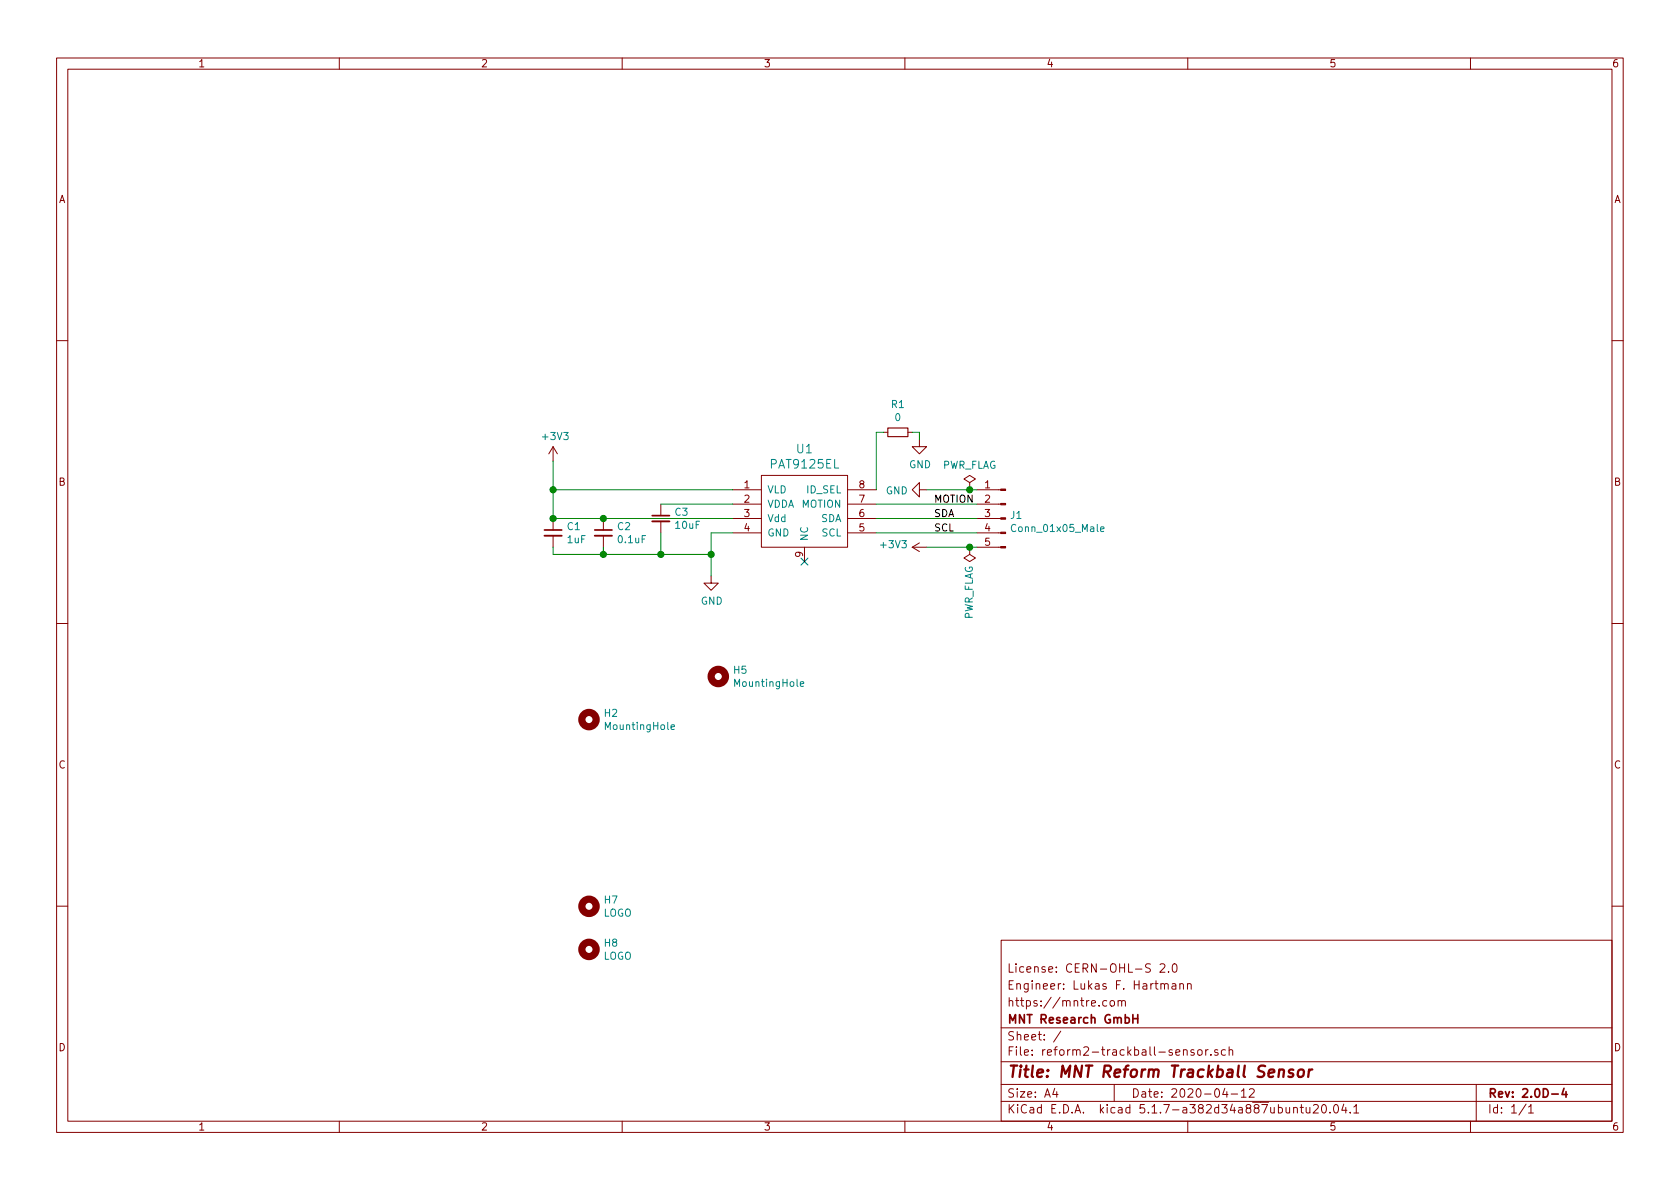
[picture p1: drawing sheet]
EESchema Schematic File Version 4
EELAYER 30 0
EELAYER END
$Descr A4 11693 8268
encoding utf-8
Sheet 1 1
Title "MNT Reform Trackball Sensor"
Date "2020-04-12"
Rev "2.0D-4"
Comp "MNT Research GmbH"
Comment1 "https://mntre.com"
Comment2 "Engineer: Lukas F. Hartmann"
Comment3 "License: CERN-OHL-S 2.0"
Comment4 ""
$EndDescr
$Comp
L pat9125el:PAT9125EL-ok1hra U1
U 1 1
P 5600 3550
F 0 "U1" H 5600 3987 60  0000 C CNN
F 1 "PAT9125EL" H 5600 3881 60  0000 C CNN
F 2 "pat9125el:PAT9125EL" H 5650 3550 60  0001 C CNN
F 3 "" H 5650 3550 60  0001 C CNN
F 4 "PixArt Imaging" H 5600 3550 50  0001 C CNN "MFR"
F 5 "PAT9125EL" H 5600 3550 50  0001 C CNN "MFR_NO"
	1    5600 3550
	1    0    0    -1  
$EndComp
NoConn ~ 5600 3900
$Comp
L power:GND #PWR0101
U 1 1
P 4950 4000
F 0 "#PWR0101" H 4950 3750 50  0001 C CNN
F 1 "GND" H 4955 3827 50  0000 C CNN
F 2 "" H 4950 4000 50  0001 C CNN
F 3 "" H 4950 4000 50  0001 C CNN
	1    4950 4000
	1    0    0    -1  
$EndComp
Wire Wire Line
	4950 4000 4950 3850
Wire Wire Line
	4950 3700 5100 3700
$Comp
L power:+3V3 #PWR0102
U 1 1
P 3850 3200
F 0 "#PWR0102" H 3850 3050 50  0001 C CNN
F 1 "+3V3" H 3865 3373 50  0000 C CNN
F 2 "" H 3850 3200 50  0001 C CNN
F 3 "" H 3850 3200 50  0001 C CNN
	1    3850 3200
	1    0    0    -1  
$EndComp
Wire Wire Line
	5100 3400 3850 3400
Wire Wire Line
	5100 3600 4200 3600
$Comp
L Device:C_Small C1
U 1 1
P 3850 3700
F 0 "C1" H 3942 3746 50  0000 L CNN
F 1 "1uF" H 3942 3655 50  0000 L CNN
F 2 "Capacitor_SMD:C_0603_1608Metric" H 3850 3700 50  0001 C CNN
F 3 "~" H 3850 3700 50  0001 C CNN
F 4 "TDK" H 3850 3700 50  0001 C CNN "MFR"
F 5 "C1608X8L1C105K080AC" H 3850 3700 50  0001 C CNN "MFR_NO"
	1    3850 3700
	1    0    0    -1  
$EndComp
Connection ~ 3850 3600
$Comp
L Device:C_Small C2
U 1 1
P 4200 3700
F 0 "C2" H 4292 3746 50  0000 L CNN
F 1 "0.1uF" H 4292 3655 50  0000 L CNN
F 2 "Capacitor_SMD:C_0603_1608Metric" H 4200 3700 50  0001 C CNN
F 3 "~" H 4200 3700 50  0001 C CNN
F 4 "Yageo" H 4200 3700 50  0001 C CNN "MFR"
F 5 "CC0603JPX7R9BB104" H 4200 3700 50  0001 C CNN "MFR_NO"
	1    4200 3700
	1    0    0    -1  
$EndComp
Connection ~ 4200 3600
Wire Wire Line
	4200 3600 3850 3600
Wire Wire Line
	3850 3800 3850 3850
Wire Wire Line
	3850 3850 4200 3850
Connection ~ 4950 3850
Wire Wire Line
	4950 3850 4950 3700
Wire Wire Line
	4200 3850 4200 3800
Connection ~ 4200 3850
Wire Wire Line
	4200 3850 4600 3850
$Comp
L Device:C_Small C3
U 1 1
P 4600 3600
F 0 "C3" H 4692 3646 50  0000 L CNN
F 1 "10uF" H 4692 3555 50  0000 L CNN
F 2 "Capacitor_SMD:C_0603_1608Metric" H 4600 3600 50  0001 C CNN
F 3 "~" H 4600 3600 50  0001 C CNN
F 4 "Taiyo Yuden" H 4600 3600 50  0001 C CNN "MFR"
F 5 "LMK107BBJ106KALT" H 4600 3600 50  0001 C CNN "MFR_NO"
	1    4600 3600
	1    0    0    -1  
$EndComp
Wire Wire Line
	5100 3500 4600 3500
Wire Wire Line
	4600 3700 4600 3850
Connection ~ 4600 3850
Wire Wire Line
	4600 3850 4950 3850
$Comp
L Device:R_Small R1
U 1 1
P 6250 3000
F 0 "R1" V 6054 3000 50  0000 C CNN
F 1 "0" V 6145 3000 50  0000 C CNN
F 2 "Resistor_SMD:R_0603_1608Metric" H 6250 3000 50  0001 C CNN
F 3 "~" H 6250 3000 50  0001 C CNN
F 4 "NOSTUFF" H 6250 3000 50  0001 C CNN "MFR"
F 5 "NOSTUFF" H 6250 3000 50  0001 C CNN "MFR_NO"
	1    6250 3000
	0    1    1    0   
$EndComp
Text Label 6500 3600 0    50   ~ 0
SDA
Text Label 6500 3700 0    50   ~ 0
SCL
$Comp
L power:GND #PWR0103
U 1 1
P 6400 3050
F 0 "#PWR0103" H 6400 2800 50  0001 C CNN
F 1 "GND" H 6405 2877 50  0000 C CNN
F 2 "" H 6400 3050 50  0001 C CNN
F 3 "" H 6400 3050 50  0001 C CNN
	1    6400 3050
	1    0    0    -1  
$EndComp
$Comp
L power:GND #PWR0105
U 1 1
P 6450 3400
F 0 "#PWR0105" H 6450 3150 50  0001 C CNN
F 1 "GND" V 6455 3272 50  0000 R CNN
F 2 "" H 6450 3400 50  0001 C CNN
F 3 "" H 6450 3400 50  0001 C CNN
	1    6450 3400
	0    1    1    0   
$EndComp
$Comp
L Mechanical:MountingHole H2
U 1 1
P 4100 5000
F 0 "H2" H 4200 5046 50  0000 L CNN
F 1 "MountingHole" H 4200 4955 50  0000 L CNN
F 2 "MountingHole:MountingHole_2.2mm_M2" H 4100 5000 50  0001 C CNN
F 3 "~" H 4100 5000 50  0001 C CNN
F 4 "NOSTUFF" H 4100 5000 50  0001 C CNN "MFR"
F 5 "NOSTUFF" H 4100 5000 50  0001 C CNN "MFR_NO"
	1    4100 5000
	1    0    0    -1  
$EndComp
$Comp
L Connector:Conn_01x05_Male J1
U 1 1
P 7000 3600
F 0 "J1" H 6972 3624 50  0000 R CNN
F 1 "Conn_01x05_Male" H 6972 3533 50  0000 R CNN
F 2 "Connector_PinHeader_2.54mm:PinHeader_1x05_P2.54mm_Horizontal" H 7000 3600 50  0001 C CNN
F 3 "~" H 7000 3600 50  0001 C CNN
F 4 "Hirose" H 7000 3600 50  0001 C CNN "MFR"
F 5 "FH12-6S-0.5SH(55)" H 7000 3600 50  0001 C CNN "MFR_NO"
	1    7000 3600
	-1   0    0    -1  
$EndComp
$Comp
L power:+3V3 #PWR0104
U 1 1
P 6450 3800
F 0 "#PWR0104" H 6450 3650 50  0001 C CNN
F 1 "+3V3" V 6465 3928 50  0000 L CNN
F 2 "" H 6450 3800 50  0001 C CNN
F 3 "" H 6450 3800 50  0001 C CNN
	1    6450 3800
	0    -1   -1   0   
$EndComp
Text Label 6500 3500 0    50   ~ 0
MOTION
Wire Wire Line
	6400 3050 6400 3000
Wire Wire Line
	6400 3000 6350 3000
Wire Wire Line
	6100 3400 6100 3000
Wire Wire Line
	6100 3000 6150 3000
Wire Wire Line
	6100 3700 6800 3700
Wire Wire Line
	6100 3600 6800 3600
Wire Wire Line
	6100 3500 6800 3500
Wire Wire Line
	6450 3400 6750 3400
Wire Wire Line
	6450 3800 6750 3800
$Comp
L power:PWR_FLAG #FLG0101
U 1 1
P 6750 3800
F 0 "#FLG0101" H 6750 3875 50  0001 C CNN
F 1 "PWR_FLAG" V 6750 3927 50  0000 L CNN
F 2 "" H 6750 3800 50  0001 C CNN
F 3 "~" H 6750 3800 50  0001 C CNN
	1    6750 3800
	-1   0    0    1   
$EndComp
Connection ~ 6750 3800
Wire Wire Line
	6750 3800 6800 3800
Wire Wire Line
	3850 3200 3850 3400
Connection ~ 3850 3400
Wire Wire Line
	3850 3400 3850 3600
$Comp
L power:PWR_FLAG #FLG0102
U 1 1
P 6750 3400
F 0 "#FLG0102" H 6750 3475 50  0001 C CNN
F 1 "PWR_FLAG" H 6750 3573 50  0000 C CNN
F 2 "" H 6750 3400 50  0001 C CNN
F 3 "~" H 6750 3400 50  0001 C CNN
	1    6750 3400
	1    0    0    -1  
$EndComp
Connection ~ 6750 3400
Wire Wire Line
	6750 3400 6800 3400
$Comp
L Mechanical:MountingHole H5
U 1 1
P 5000 4700
F 0 "H5" H 5100 4746 50  0000 L CNN
F 1 "MountingHole" H 5100 4655 50  0000 L CNN
F 2 "MountingHole:MountingHole_2.2mm_M2" H 5000 4700 50  0001 C CNN
F 3 "~" H 5000 4700 50  0001 C CNN
F 4 "NOSTUFF" H 5000 4700 50  0001 C CNN "MFR"
F 5 "NOSTUFF" H 5000 4700 50  0001 C CNN "MFR_NO"
	1    5000 4700
	1    0    0    -1  
$EndComp
$Comp
L Mechanical:MountingHole H7
U 1 1
P 4100 6300
F 0 "H7" H 4200 6346 50  0000 L CNN
F 1 "LOGO" H 4200 6255 50  0000 L CNN
F 2 "footprints:mnt-minilogo" H 4100 6300 50  0001 C CNN
F 3 "~" H 4100 6300 50  0001 C CNN
F 4 "NOSTUFF" H 4100 6300 50  0001 C CNN "MFR"
F 5 "NOSTUFF" H 4100 6300 50  0001 C CNN "MFR_NO"
	1    4100 6300
	1    0    0    -1  
$EndComp
$Comp
L Mechanical:MountingHole H8
U 1 1
P 4100 6600
F 0 "H8" H 4200 6646 50  0000 L CNN
F 1 "LOGO" H 4200 6555 50  0000 L CNN
F 2 "footprints:mnt-minilogo" H 4100 6600 50  0001 C CNN
F 3 "~" H 4100 6600 50  0001 C CNN
F 4 "NOSTUFF" H 4100 6600 50  0001 C CNN "MFR"
F 5 "NOSTUFF" H 4100 6600 50  0001 C CNN "MFR_NO"
	1    4100 6600
	1    0    0    -1  
$EndComp
$EndSCHEMATC
